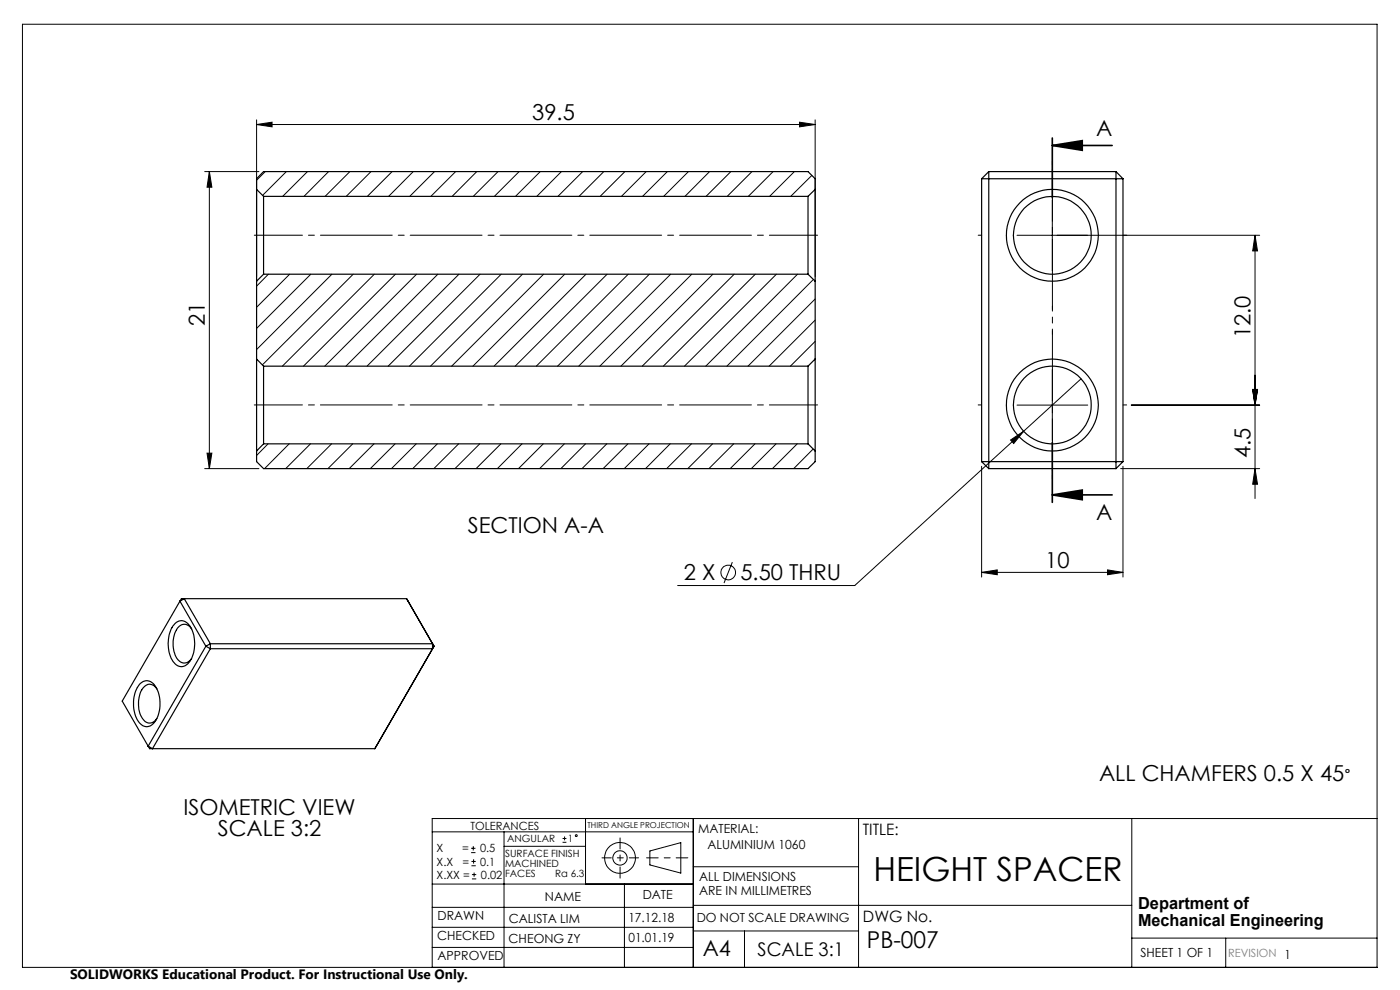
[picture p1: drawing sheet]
<svg xmlns="http://www.w3.org/2000/svg" width="297mm" height="210mm" viewBox="0 0 297 210" stroke-linecap="round" stroke-linejoin="round" font-family="sans-serif">
<g fill="none" stroke="#000" stroke-width=".21">
<path d="M4.8 5.1h287.3v200.1h-287.3zM43.4 36.4h11.5M44.4 36.4v63M44.4 36.4l.5 3.3h-1zM54.4 26.4l3.3-.5v1zM54.4 25.4v33.3M54.4 26.4h118.5M56.3 36.4l-1.9 1.8M60.7 36.4l-5 5M65.2 36.4l-5.2 5.3M69.7 36.4l-5.2 5.3M74.2 36.4l-5.2 5.3"/>
<path d="M78.7 36.4l-5.3 5.3M83.2 36.4l-5.3 5.3M87.7 36.4l-5.3 5.3M92.2 36.4l-5.3 5.3M96.7 36.4l-5.3 5.3M101.1 36.4l-5.2 5.3M105.7 36.4l-5.3 5.3M110.1 36.4l-5.2 5.3M114.6 36.4l-5.2 5.3M119.1 36.4l-5.2 5.3M123.6 36.4l-5.2 5.3M128.1 36.4l-5.3 5.3"/>
<path d="M132.6 36.4l-5.3 5.3M137.1 36.4l-5.3 5.3M141.6 36.4l-5.3 5.3M146 36.4l-5.2 5.3M150.5 36.4l-5.2 5.3M155 36.4l-5.2 5.3M159.5 36.4l-5.2 5.3M164 36.4l-5.2 5.3M168.5 36.4l-5.2 5.3M169.6 25.9l3.3 .5-3.3 .5zM172.2 37.2l-4.5 4.5M172.9 25.4v33.3"/>
<path d="M56.9 58.2l-2.5 2.5M61.5 58.2l-7.1 7M65.9 58.2l-11.5 11.5M70.4 58.2l-16 15.9M74.9 58.2l-19.2 19.2M79.4 58.2l-19.5 19.5M83.9 58.2l-19.5 19.5M88.4 58.2l-19.5 19.5M92.9 58.2l-19.5 19.5M97.4 58.2l-19.5 19.5M101.8 58.2l-19.5 19.5M106.3 58.2l-19.4 19.5"/>
<path d="M110.8 58.2l-19.5 19.5M115.3 58.2l-19.5 19.5M119.8 58.2l-19.5 19.5M124.3 58.2l-19.5 19.5M128.8 58.2l-19.5 19.5M133.3 58.2l-19.5 19.5M137.8 58.2l-19.5 19.5M142.3 58.2l-19.5 19.5M146.8 58.2l-19.6 19.5M151.2 58.2l-19.5 19.5M155.8 58.2l-19.6 19.5M160.2 58.2l-19.5 19.5"/>
<path d="M164.7 58.2l-19.5 19.5M169.2 58.2l-19.5 19.5M172.5 59.3l-18.3 18.4M215.8 49.9h51.4M223.2 42.4v15M266.2 49.9v55.9M266.2 49.9l.6 3.3h-1.1zM172.9 67.9l-9.7 9.8M172.9 72.4l-5.2 5.3M172.9 63.4l-14.2 14.3M223.2 78.4v15M43.4 99.4h11.5"/>
<path d="M43.9 96.1h1l-.5 3.3zM56.9 94.1l-2.5 2.5M61.3 94.1l-5.2 5.3M65.9 94.1l-5.3 5.3M70.3 94.1l-5.2 5.3M74.8 94.1l-5.2 5.3M79.3 94.1l-5.2 5.3M83.8 94.1l-5.2 5.3M88.3 94.1l-5.3 5.3M92.8 94.1l-5.2 5.3M97.3 94.1l-5.3 5.3M101.8 94.1l-5.3 5.3"/>
<path d="M106.3 94.1l-5.3 5.3M110.7 94.1l-5.2 5.3M115.3 94.1l-5.3 5.3M119.7 94.1l-5.2 5.3M124.2 94.1l-5.2 5.3M128.7 94.1l-5.2 5.3M133.2 94.1l-5.2 5.3M137.7 94.1l-5.3 5.3M142.2 94.1l-5.3 5.3M146.7 94.1l-5.3 5.3M151.2 94.1l-5.3 5.3M155.6 94.1l-5.2 5.3"/>
<path d="M160.2 94.1l-5.3 5.3M164.6 94.1l-5.2 5.3M169.1 94.1l-5.2 5.3M172.5 95.2l-4.1 4.2M208.2 98.9v23.5M214.4 93.3l2.8-1.8-2.1 2.6zM215.8 85.9h15M217.2 91.5l-35.9 32.7h-37.5M229.3 80.4l-12.1 11.1M237.7 99.4h29.5M238.2 98.9v23.5M240 85.9h27.2"/>
<path d="M265.7 82.6h1.1l-.6 3.3zM266.2 99.4l.6 3.3h-1.1zM155.4 119.2l-1.8 4.5M208.2 121.4l3.4-.5v1zM208.2 121.4h30M234.9 120.9l3.3 .5-3.3 .5zM91.7 176.5h55.4M99.9 179.9h1M100.4 179.5v.9M106.9 176.5v28.7M106.9 179.5h17.3M119.3 178.7h.9"/>
<path d="M119.3 177.9h.9M119.8 177.4v.9M124.2 173.6v13.9M147.1 173.6v31.6M182.1 173.6v31.6M240.1 173.6v31.6M292.1 173.6h-200.4v31.6M91.7 196.7h55.4M91.7 192.5h55.4M91.7 187.5h55.4M99.9 180.9h1M100 183.6h.9"/>
<path d="M100 182.7h.9M100.1 186.4h.9M100.1 185.5h.9M100.5 182.3v.9M100.6 185.1v.9M132.5 187.5v17.7M137.9 180.5l6.5-1.8v6.5l-6.5-1.7zM147.1 183.9h35M147.1 197.5h35M147.1 192h93M157.9 197.5v7.7M240.1 199h52"/>
<path d="M260 199v6.2M91.7 201h55.4"/>
<circle cx="154.5" cy="121.5" r="1.55"/>
<circle cx="122.2" cy="177.3" r=".2"/>
<circle cx="131.5" cy="182" r="1.52"/>
<circle cx="131.5" cy="182" r="3.3"/>
</g>
<path d="M145.9 182h-8.7" fill="none" stroke="#000" stroke-width=".21" stroke-dasharray="15.2 1.3 1.3 1.3" stroke-dashoffset="12.8"/>
<path d="M131.5 177.7v8.6" fill="none" stroke="#000" stroke-width=".21" stroke-dasharray="15.2 1.3 1.3 1.3" stroke-dashoffset="12.9"/>
<path d="M127.7 182h7.8" fill="none" stroke="#000" stroke-width=".21" stroke-dasharray="15.2 1.3 1.3 1.3" stroke-dashoffset="13.3"/>
<path d="M223.2 30.9l6.4-1.1v2.1zM223.2 30.9h12.7M223.2 29.3v12.7M223.2 93.9v12.7M223.2 105l6.4-1v2zM223.2 105h12.7" fill="none" stroke="#000" stroke-width=".35"/>
<path d="M223.3 34.9v-.8M208.3 49.9h-.8M238.3 49.9h.7M223.3 64.9v.7M223.3 70.9v-.8M208.3 85.9h-.8M238.3 85.9h.7M223.3 100.9v.7" fill="none" stroke="#000" stroke-width=".21" stroke-dasharray="15.2 1.3 1.3 1.3"/>
<path d="M223.3 35.9v64" fill="none" stroke="#000" stroke-width=".21" stroke-dasharray="15.2 1.3 1.3 1.3" stroke-dashoffset="4.2"/>
<path d="M53.9 49.9h119.5M53.9 85.9h119.5" fill="none" stroke="#000" stroke-width=".21" stroke-dasharray="15.2 1.3 1.3 1.3" stroke-dashoffset="5"/>
<g fill="#000">
<path d="M214.4 93.3l2.8-1.8-2.1 2.6z"/>
<path d="M54.4 26.4l3.3-.5v1zM169.6 25.9l3.3 .5-3.3 .5z"/>
<path d="M223.2 30.9l6.4-1.1v2.1zM223.2 105l6.4-1v2z"/>
<path d="M266.2 49.9l.6 3.3h-1.1zM265.7 82.6h1.1l-.6 3.3zM265.7 82.6h1.1l-.6 3.3zM266.2 99.4l.6 3.3h-1.1zM44.4 36.4l.5 3.3h-1zM43.9 96.1h1l-.5 3.3z"/>
<path d="M208.2 121.4l3.4-.5v1zM234.9 120.9l3.3 .5-3.3 .5z"/>
</g>
<g fill="none" stroke="#000" stroke-width=".25">
<path d="M208.2 37.9v60M208.2 37.9h30M209.8 36.4v63M209.8 36.4l-1.6 1.5M209.8 36.4h26.9M236.7 36.4v63M236.7 36.4l1.5 1.5M238.2 37.9v60M54.4 40.2v19.4M54.4 40.2v-2.3l1.5-1.5h115.5l1.5 1.5v2.3M54.4 40.2l1.5 1.5M54.4 59.6v16.6"/>
<path d="M55.9 41.7v16.5M55.9 41.7h115.5M55.9 58.2h115.5M55.9 58.2l-1.5 1.4M171.4 41.7v16.5M171.4 58.2l1.5 1.4M172.9 40.2v19.4M172.9 59.6v16.6M172.9 40.2l-1.5 1.5M54.4 76.2v19.5M54.4 76.2l1.5 1.5M55.9 77.7v16.4"/>
<path d="M55.9 77.7h115.5M171.4 77.7v16.4M172.9 76.2v19.5M172.9 76.2l-1.5 1.5M54.4 95.7v2.2l1.5 1.5h115.5l1.5-1.5v-2.2M55.9 94.1h115.5M55.9 94.1l-1.5 1.6M171.4 94.1l1.5 1.6M208.2 97.9h30M208.2 97.9l1.6 1.5M209.8 99.4h26.9M238.2 97.9l-1.5 1.5"/>
<path d="M37.1 132.2a2 2 0 0 1 3.4 .9 7.2 7.2 0 0 1-.7 7.7 2 2 0 0 1-3.3-.8 7.2 7.2 0 0 1 .6-7.8zM38.2 127.5l5.5 9.6M38.2 127.5l.9-.5 5.5 9.6M38.2 127.5l-12.3 21.2 5.5 9.6M40.6 133.4a1.74 1.74 0 0 0-1.6-1 1.74 1.74 0 0 0-1.6 1.2 6.1 6.1 0 0 0 .5 6.5 1.68 1.68 0 0 0 2.7-.4M43.7 137.1l.9 .5M43.7 137.1l-12.3 21.2M44.6 136.6l-.9 .5M44.6 136.6v1M44.6 136.6h47.2M44.6 137.6h47.2M44.6 137.6l-12.3 21.2-.9-.5"/>
<path d="M86.3 127h-47.8l-.3 .5M86.3 127l5.5 9.6M86.3 127l5.8 10.1M91.8 136.6v1M91.8 136.6l.3 .5M92.1 137.1l-12.6 21.7M92.1 137.1l-.3 .5M29.6 145.2a2.05 2.05 0 0 1 3.5 .6 7.1 7.1 0 0 1-.6 7.8 1.91 1.91 0 0 1-3.1-.6 7.4 7.4 0 0 1 .2-7.8zM31.4 158.3l.4 .5h47.7M33.3 146.1a1.72 1.72 0 0 0-1.7-1 1.72 1.72 0 0 0-1.5 1.3 6 6 0 0 0 .7 6.7 1.67 1.67 0 0 0 2.5-.7M79.8 158.3l-.3 .5"/>
<circle cx="223.2" cy="49.9" r="8.3"/>
<circle cx="223.3" cy="49.9" r="9.8"/>
<circle cx="223.2" cy="85.9" r="8.3"/>
<circle cx="223.2" cy="85.9" r="9.7"/>
</g>
<text font-size="7.1" x="185.3" y="186.9">HEIGHT SPACER</text>
<text font-size="4.9" x="183.9" y="201">PB-007</text>
<g font-size="4.7">
<text x="112.9" y="25.4">39.5</text>
<text x="232.6" y="28.8">A</text>
<text x="43.4" y="69.2" transform="rotate(-90 43.4 69.2)">21</text>
<text x="265.2" y="71.7" transform="rotate(-90 265.2 71.7)">12.0</text>
<text x="265.2" y="97.2" transform="rotate(-90 265.2 97.2)">4.5</text>
<text x="99.2" y="113.2">SECTION A-A</text>
<text x="232.6" y="110.3">A</text>
<text x="145.1" y="123.1">2 X</text>
<text x="157.1" y="123.1">5.50 THRU</text>
<text x="221.8" y="120.4">10</text>
<text x="233.2" y="165.6">ALL CHAMFERS 0.5 X 45</text>
<text x="38.9" y="172.9">ISOMETRIC VIEW</text>
<text x="46.2" y="177.4">SCALE 3:2</text>
<text x="149.1" y="202.9">A4</text>
</g>
<text font-size="4" x="160.7" y="202.8">SCALE 3:1</text>
<text font-size="3.9" x="285.2" y="165.7">°</text>
<g font-size="3.5">
<text x="241.4" y="192.8">Department of</text>
<text x="241.4" y="196.3">Mechanical Engineering</text>
</g>
<g font-size="3.3">
<text x="183" y="177.2">TITLE:</text>
<text x="183.1" y="195.7">DWG No.</text>
</g>
<text font-size="2.9" x="14.9" y="207.6">SOLIDWORKS Educational Product. For Instructional Use Only.</text>
<g font-size="2.7">
<text x="148.1" y="176.7">MATERIAL:</text>
<text x="150.1" y="180.1">ALUMINIUM 1060</text>
<text x="115.6" y="191">NAME</text>
<text x="136.3" y="190.8">DATE</text>
<text x="148.3" y="186.8">ALL DIMENSIONS</text>
<text x="148.3" y="189.8">ARE IN MILLIMETRES</text>
<text x="92.8" y="195.2">DRAWN</text>
<text x="107.9" y="195.7">CALISTA LIM</text>
<text x="133.3" y="195.6">17.12.18</text>
<text x="147.8" y="195.7">DO NOT SCALE DRAWING</text>
<text x="92.8" y="199.3">CHECKED</text>
<text x="92.8" y="203.6">APPROVED</text>
<text x="107.9" y="199.9">CHEONG ZY</text>
<text x="133.3" y="199.8">01.01.19</text>
<text x="242" y="203">SHEET 1 OF 1</text>
</g>
<g font-size="2.4">
<text x="99.8" y="176">TOLERANCES</text>
<text x="92.6" y="180.8">X</text>
<text x="92.6" y="183.6">X.X</text>
<text x="98" y="180.8">=</text>
<text x="98.1" y="183.6">=</text>
<text x="101.8" y="180.8">0.5</text>
<text x="101.9" y="183.6">0.1</text>
<text x="92.6" y="186.4">X.XX =</text>
<text x="102" y="186.4">0.02</text>
</g>
<text font-size="2.4" fill="#808080" x="260.6" y="203">REVISION 1</text>
<g font-size="2.1">
<text x="107.6" y="178.6">ANGULAR</text>
<text x="120.5" y="178.6">1</text>
<text x="107.2" y="181.8">SURFACE FINISH</text>
<text x="107.2" y="183.9">MACHINED</text>
<text x="107.2" y="186">FACES</text>
<text x="117.8" y="186">Ra 6.3</text>
</g>
<text font-size="1.7" x="124.6" y="175.7">THIRD ANGLE PROJECTION</text>
</svg>
